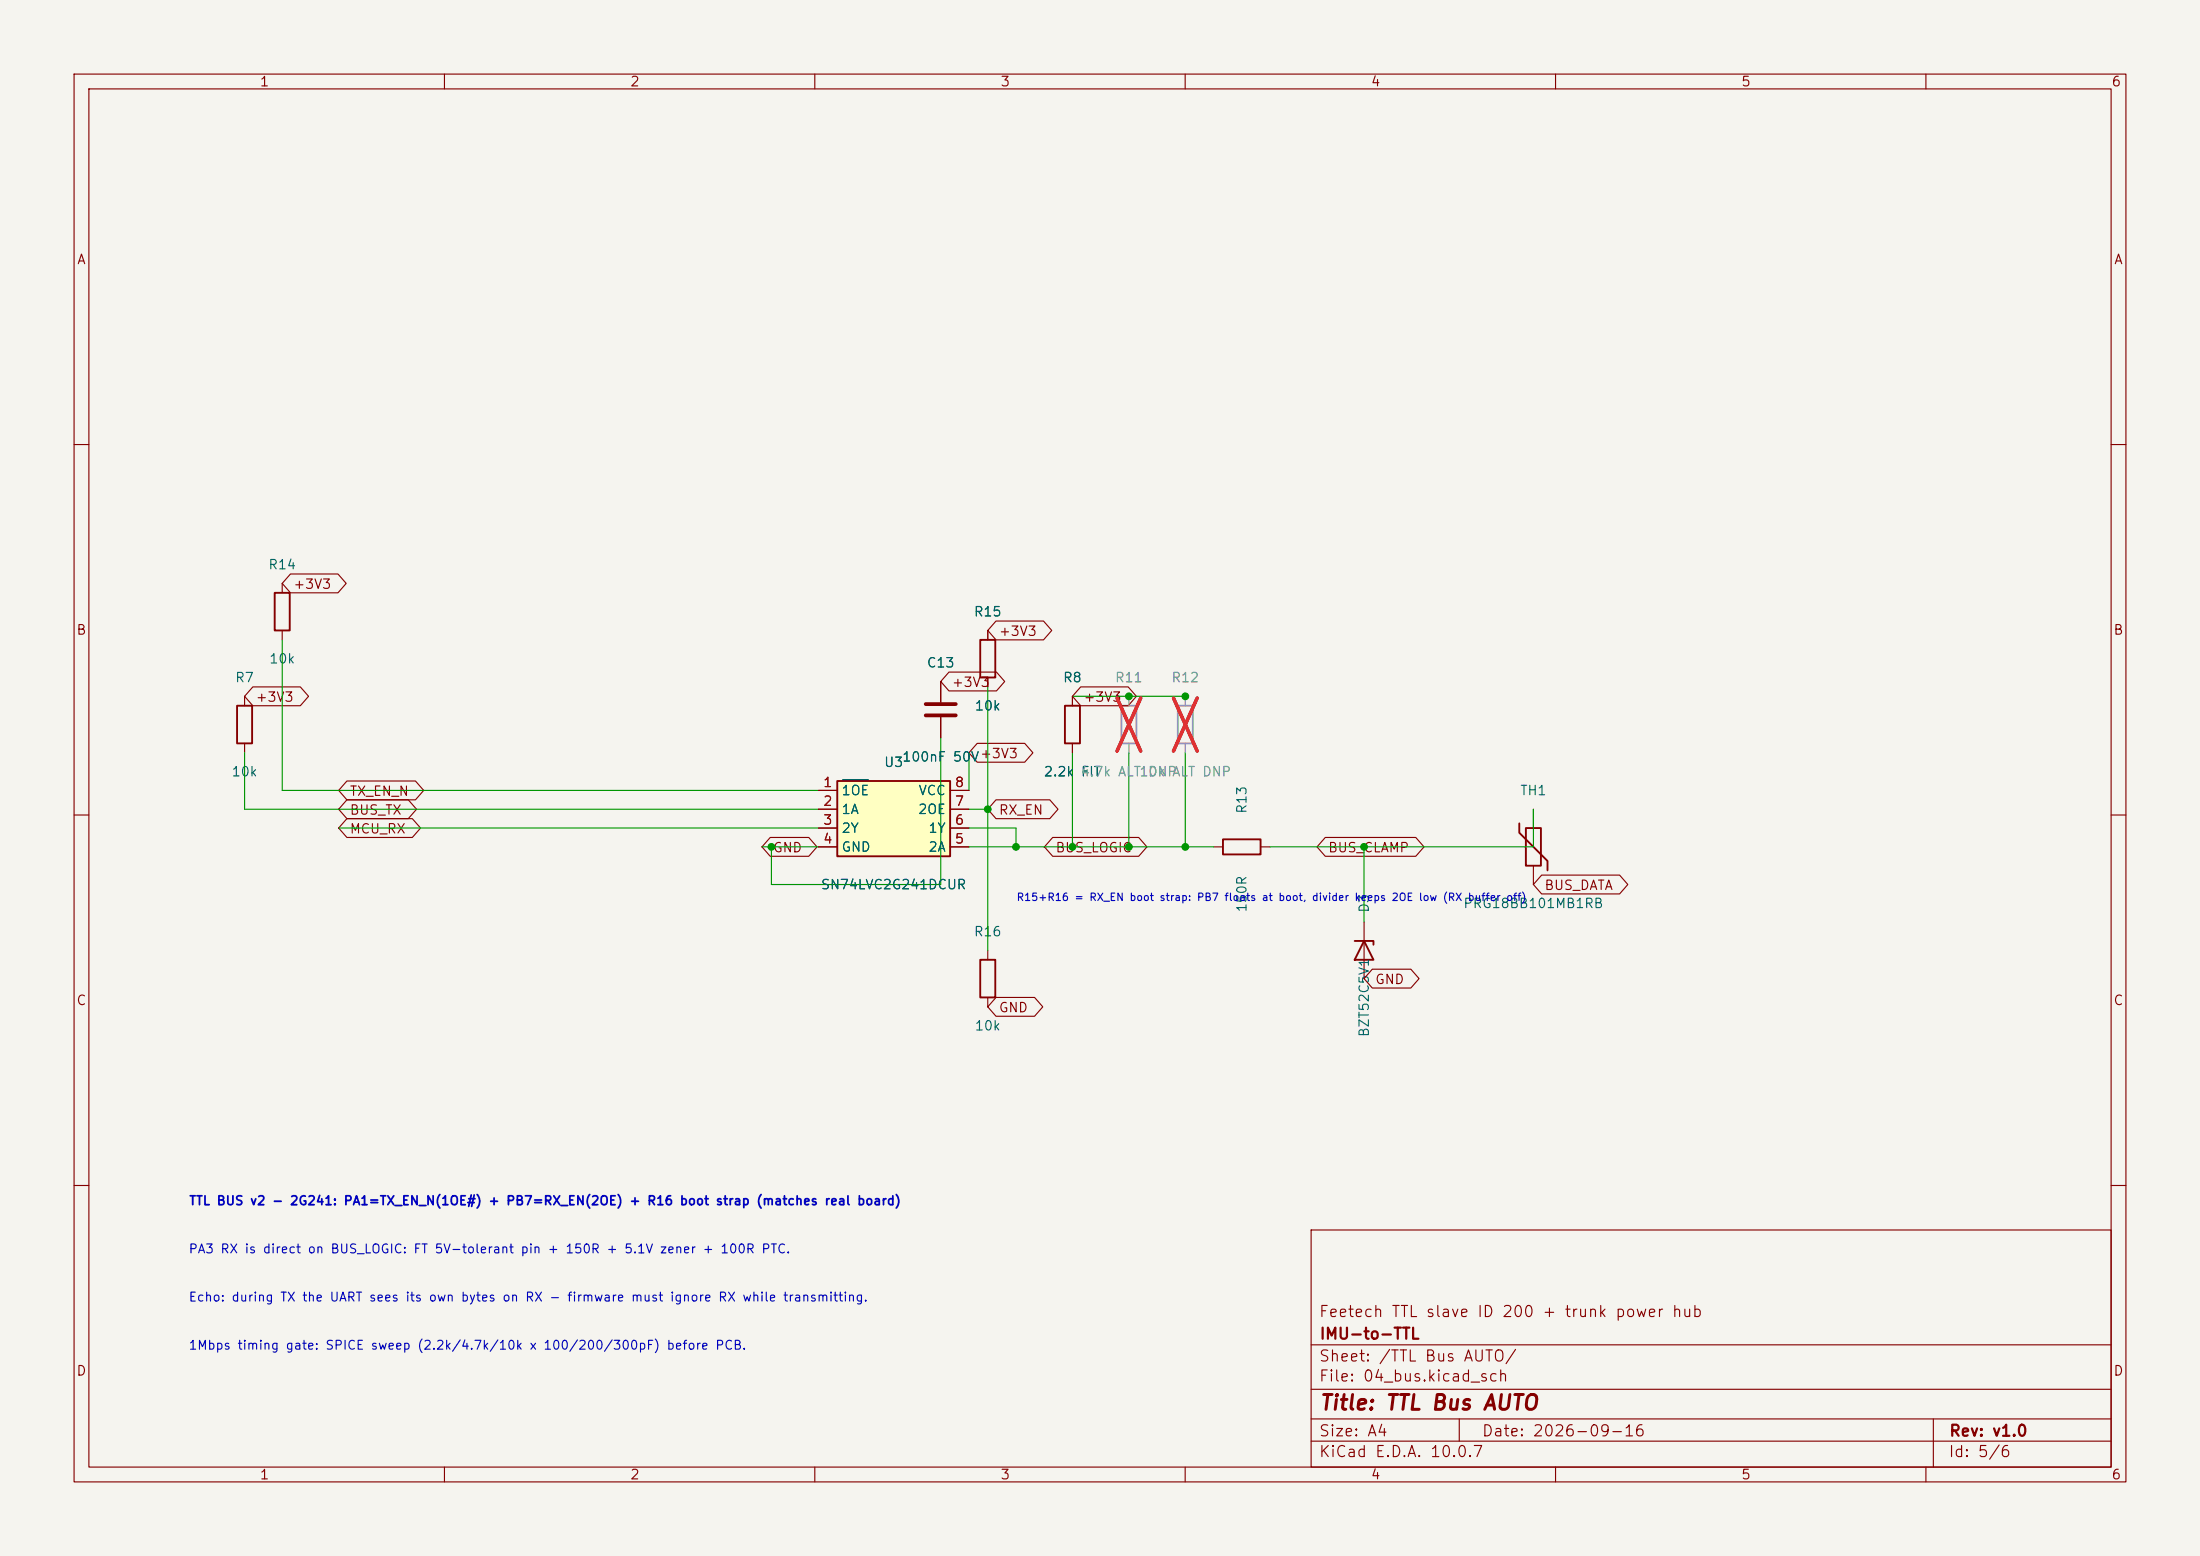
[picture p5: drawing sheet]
<svg xmlns="http://www.w3.org/2000/svg" width="297mm" height="210mm" viewBox="0 0 297 210" stroke-linecap="round" stroke-linejoin="round" font-family="sans-serif">
<path d="M0 0h297v210h-297z" fill="#f5f4ef" stroke="#f5f4ef" stroke-width=".14"/>
<g fill="none" stroke="#840000" stroke-width=".15">
<path d="M10 10h277v190h-277zM12 12h273v186h-273zM60 10v2M110 10v2M160 10v2M210 10v2M260 10v2M10 60h2M38.1 78.7v1.3M285 60h2M33 94v1.3M38.1 85.1v1.3"/>
<path d="M127 92v2.8M127 96.8v2.8M10 110h2M33 100.3v1.3M163.8 114.3h1.3M170.2 114.3h1.2M285 110h2M133.3 128.3v1.2M133.3 134.6v1.3M184.1 124.5v7.6M10 160h2M177 166h108v32h-108z"/>
<path d="M285 160h2M60 198v2M110 198v2M160 198v2M177 194.5h108M177 191.5h108M177 187.5h108M177 181.5h108M197 191.5v3M210 198v2M260 198v2M261 191.5v6.5"/>
</g>
<path d="M32 95.3h2v5h-2zM37.1 80h2v5.1h-2zM165.1 113.3h5.1v2h-5.1zM132.3 129.5h2.1v5.1h-2.1zM182.9 127h2.5v.5M184.1 127l1.3 2.5h-2.5z" fill="none" stroke="#840000" stroke-width=".25"/>
<path d="M125 95h4M125 96.6h4" fill="none" stroke="#840000" stroke-width=".51"/>
<path d="M151.4 95.3h2v5h-2z" fill="none" stroke="#9c9b98" stroke-width=".25"/>
<path d="M152.4 94v1.3M152.4 100.3v1.3" fill="none" stroke="#9c9b98" stroke-width=".15"/>
<path d="M150.8 94.2l3.2 7.2M154 94.2l-3.2 7.2" fill="none" stroke="#e12e31" stroke-width=".46"/>
<path d="M113 105.4h15.3v10.2h-15.3z" fill="#ffffc2"/>
<path d="M132.3 86.4h2.1v5h-2.1zM143.8 95.3h2v5h-2zM113 105.4h15.3v10.2h-15.3zM205.1 111.1v1.3l3.8 3.8v1.3M206 111.8h2v5h-2z" fill="none" stroke="#840000" stroke-width=".25"/>
<g fill="none" stroke="#840000" stroke-width=".15">
<path d="M39.2 77.5h6.4l1.1 1.2-1.1 1.3h-6.4l-1.1-1.3zM34.1 92.7h6.4l1.2 1.3-1.2 1.3h-6.4l-1.1-1.3zM127 92v2.8M127 96.8v2.8M128.1 90.7h6.4l1.1 1.3-1.1 1.3h-6.4l-1.1-1.3zM133.3 85.1v1.3M133.3 91.4v1.3M134.5 83.8h6.4l1.1 1.3-1.1 1.3h-6.4l-1.2-1.3zM144.8 94v1.3M145.9 92.7h6.4l1.1 1.3-1.1 1.3h-6.4l-1.1-1.3zM46.8 110.5h8.9l1.1 1.3-1.1 1.2h-8.9l-1.1-1.2zM46.8 105.4h9.3l1.1 1.3-1.1 1.3h-9.3l-1.1-1.3z"/>
<path d="M46.8 107.9h8.3l1.1 1.3-1.1 1.3h-8.3l-1.1-1.3zM104 113h5.2l1.1 1.3-1.1 1.3h-5.2l-1.1-1.3zM110.5 106.7h2.5M110.5 109.2h2.5M110.5 111.8h2.5M110.5 114.3h2.5M128.3 106.7h2.5M128.3 109.2h2.5M128.3 111.8h2.5M128.3 114.3h2.5M131.9 100.3h6.4l1.1 1.3-1.1 1.3h-6.4l-1.1-1.3zM134.5 107.9h7.2l1.1 1.3-1.1 1.3h-7.2l-1.2-1.3z"/>
<path d="M142.1 113h11.6l1.1 1.3-1.1 1.3h-11.6l-1.1-1.3zM144.8 100.3v1.3M178.9 113h12.2l1.1 1.3-1.1 1.3h-12.2l-1.1-1.3zM207 109.2v2.6M207 116.8v2.6M208.1 118.1h10.5l1.2 1.3-1.2 1.3h-10.5l-1.1-1.3zM134.5 134.6h5.2l1.1 1.3-1.1 1.3h-5.2l-1.2-1.3zM185.3 130.8h5.2l1.1 1.3-1.1 1.3h-5.2l-1.2-1.3z"/>
</g>
<path d="M113.8 105.2h3.4" fill="none" stroke="#006464" stroke-width=".15"/>
<path d="M159 95.3h2v5h-2z" fill="none" stroke="#9c9b98" stroke-width=".25"/>
<path d="M152.4 94v1.3M160 94v1.3M152.4 100.3v1.3M160 100.3v1.3" fill="none" stroke="#9c9b98" stroke-width=".15"/>
<path d="M150.8 94.2l3.2 7.2M154 94.2l-3.2 7.2M158.4 94.2l3.2 7.2M161.6 94.2l-3.2 7.2" fill="none" stroke="#e12e31" stroke-width=".46"/>
<g fill="none" stroke="#009600" stroke-width=".15">
<path d="M38.1 86.4v20.3h72.4M127 99.6v19.8h-22.9v-5.1M133.3 92.7v35.6M144.8 94h15.2M33 101.6v7.6h77.5M45.7 111.8h64.8M102.9 114.3h7.6M130.8 109.2h2.5M130.8 101.6v5.1M130.8 111.8h6.4v2.5M130.8 114.3h33M144.8 101.6v12.7"/>
<path d="M152.4 101.6v12.7M160 101.6v12.7M184.1 114.3v10.2M207 109.2v5.1h-35.6"/>
</g>
<g fill="#009600" stroke="#009600" stroke-width=".14">
<circle cx="104.1" cy="114.3" r=".46"/>
<circle cx="137.2" cy="114.3" r=".46"/>
<circle cx="184.1" cy="114.3" r=".46"/>
<circle cx="160" cy="94" r=".46"/>
<circle cx="152.4" cy="94" r=".46"/>
<circle cx="144.8" cy="114.3" r=".46"/>
<circle cx="152.4" cy="114.3" r=".46"/>
<circle cx="160" cy="114.3" r=".46"/>
<circle cx="133.3" cy="109.2" r=".46"/>
</g>
<text font-size="2" fill="#840000" x="178" y="190.8">Title: TTL Bus AUTO</text>
<g font-size="1.5" fill="#840000">
<text x="178" y="178.1">Feetech TTL slave ID 200 + trunk power hub</text>
<text x="178" y="184.1">Sheet: /TTL Bus AUTO/</text>
<text x="178" y="181.1">IMU-to-TTL</text>
<text x="178" y="186.8">File: 04_bus.kicad_sch</text>
<text x="178" y="197">KiCad E.D.A. 10.0.7</text>
<text x="178" y="194.2">Size: A4</text>
<text x="200" y="194.2">Date: 2026-09-16</text>
<text x="263" y="197">Id: 5/6</text>
<text x="263" y="194.2">Rev: v1.0</text>
</g>
<g font-size="1.3" fill="#840000">
<text x="35" y="12">1</text>
<text x="85" y="12">2</text>
<text x="135" y="12">3</text>
<text x="185" y="12">4</text>
<text x="235" y="12">5</text>
<text x="285" y="12">6</text>
<text x="10.3" y="36">A</text>
<text x="285.3" y="36">A</text>
<text x="39.5" y="79.8">+3V3</text>
<text x="10.2" y="86">B</text>
<text x="134.8" y="86.1">+3V3</text>
<text x="285.2" y="86">B</text>
<text x="34.4" y="95">+3V3</text>
<text x="128.4" y="93">+3V3</text>
<text x="146.2" y="95">+3V3</text>
<text x="47.1" y="107.7">TX_EN_N</text>
<text x="132.2" y="102.7">+3V3</text>
<text x="47.1" y="112.8">MCU_RX</text>
<text x="47.1" y="110.3">BUS_TX</text>
<text x="134.8" y="110.3">RX_EN</text>
<text x="104.3" y="115.4">GND</text>
<text x="142.4" y="115.4">BUS_LOGIC</text>
<text x="179.2" y="115.4">BUS_CLAMP</text>
<text x="208.4" y="120.4">BUS_DATA</text>
<text x="10.2" y="136">C</text>
<text x="134.8" y="136.9">GND</text>
<text x="185.6" y="133.1">GND</text>
<text x="285.2" y="136">C</text>
<text x="10.2" y="186">D</text>
<text x="285.2" y="186">D</text>
<text x="35" y="200">1</text>
<text x="85" y="200">2</text>
<text x="135" y="200">3</text>
<text x="185" y="200">4</text>
<text x="235" y="200">5</text>
<text x="285" y="200">6</text>
</g>
<g font-size="1.3" fill="#006464">
<text x="36.1" y="77.2">R14</text>
<text x="131.4" y="83.5">R15</text>
<text x="36.2" y="89.9">10k</text>
<text x="31.7" y="92.4">R7</text>
<text x="125" y="90.4">C13</text>
<text x="143.4" y="92.4">R8</text>
<text x="131.5" y="96.2">10k</text>
<text x="31.2" y="105.1">10k</text>
<text x="113.5" y="107.6">1OE</text>
<text x="119.3" y="103.8">U3</text>
<text x="121.7" y="103.1">100nF 50V</text>
<text x="123.9" y="107.6">VCC</text>
<text x="140.8" y="105.1">2.2k</text>
<text x="145.8" y="105.1">FIT</text>
<text x="205.1" y="107.6">TH1</text>
<text x="113.5" y="110.2">1A</text>
<text x="113.5" y="112.7">2Y</text>
<text x="123.8" y="110.2">2OE</text>
<text x="125.2" y="112.7">1Y</text>
<text x="168.6" y="109.9" transform="rotate(-90 168.6 109.9)">R13</text>
<text x="113.5" y="115.3">GND</text>
<text x="125.2" y="115.3">2A</text>
<text x="110.7" y="120.3">SN74LVC2G241DCUR</text>
<text x="168.6" y="123.2" transform="rotate(-90 168.6 123.2)">150R</text>
<text x="185.1" y="123.3" transform="rotate(-90 185.1 123.3)">D3</text>
<text x="197.4" y="122.9">PRG18BB101MB1RB</text>
<text x="131.4" y="126.7">R16</text>
<text x="131.5" y="139.4">10k</text>
<text x="185.1" y="140.1" transform="rotate(-90 185.1 140.1)">BZT52C5V1</text>
</g>
<g font-size="1.3" fill="#939391">
<text x="150.4" y="92.4">R11</text>
<text x="158" y="92.4">R12</text>
<text x="145.8" y="105.1">4.7k ALT10k ALT DNP</text>
<text x="154.9" y="105.1">DNP</text>
</g>
<g font-size="1.3" fill="#a90000">
<text x="111" y="106.5">1</text>
<text x="128.8" y="106.5">8</text>
<text x="111" y="109.1">2</text>
<text x="111" y="111.6">3</text>
<text x="128.8" y="111.6">6</text>
<text x="128.8" y="109.1">7</text>
<text x="111" y="114.2">4</text>
<text x="128.8" y="114.2">5</text>
</g>
<g font-size="1.2" fill="#0000c2">
<text x="25.4" y="163">TTL BUS v2 - 2G241: PA1=TX_EN_N(1OE#) + PB7=RX_EN(2OE) + R16 boot strap (matches real board)</text>
<text x="25.4" y="169.5">PA3 RX is direct on BUS_LOGIC: FT 5V-tolerant pin + 150R + 5.1V zener + 100R PTC.</text>
<text x="25.4" y="176">Echo: during TX the UART sees its own bytes on RX - firmware must ignore RX while transmitting.</text>
<text x="25.4" y="182.5">1Mbps timing gate: SPICE sweep (2.2k/4.7k/10k x 100/200/300pF) before PCB.</text>
</g>
<text font-size="1" fill="#0000c2" x="137.2" y="121.8">R15+R16 = RX_EN boot strap: PB7 floats at boot, divider keeps 2OE low (RX buffer off)</text>
</svg>
